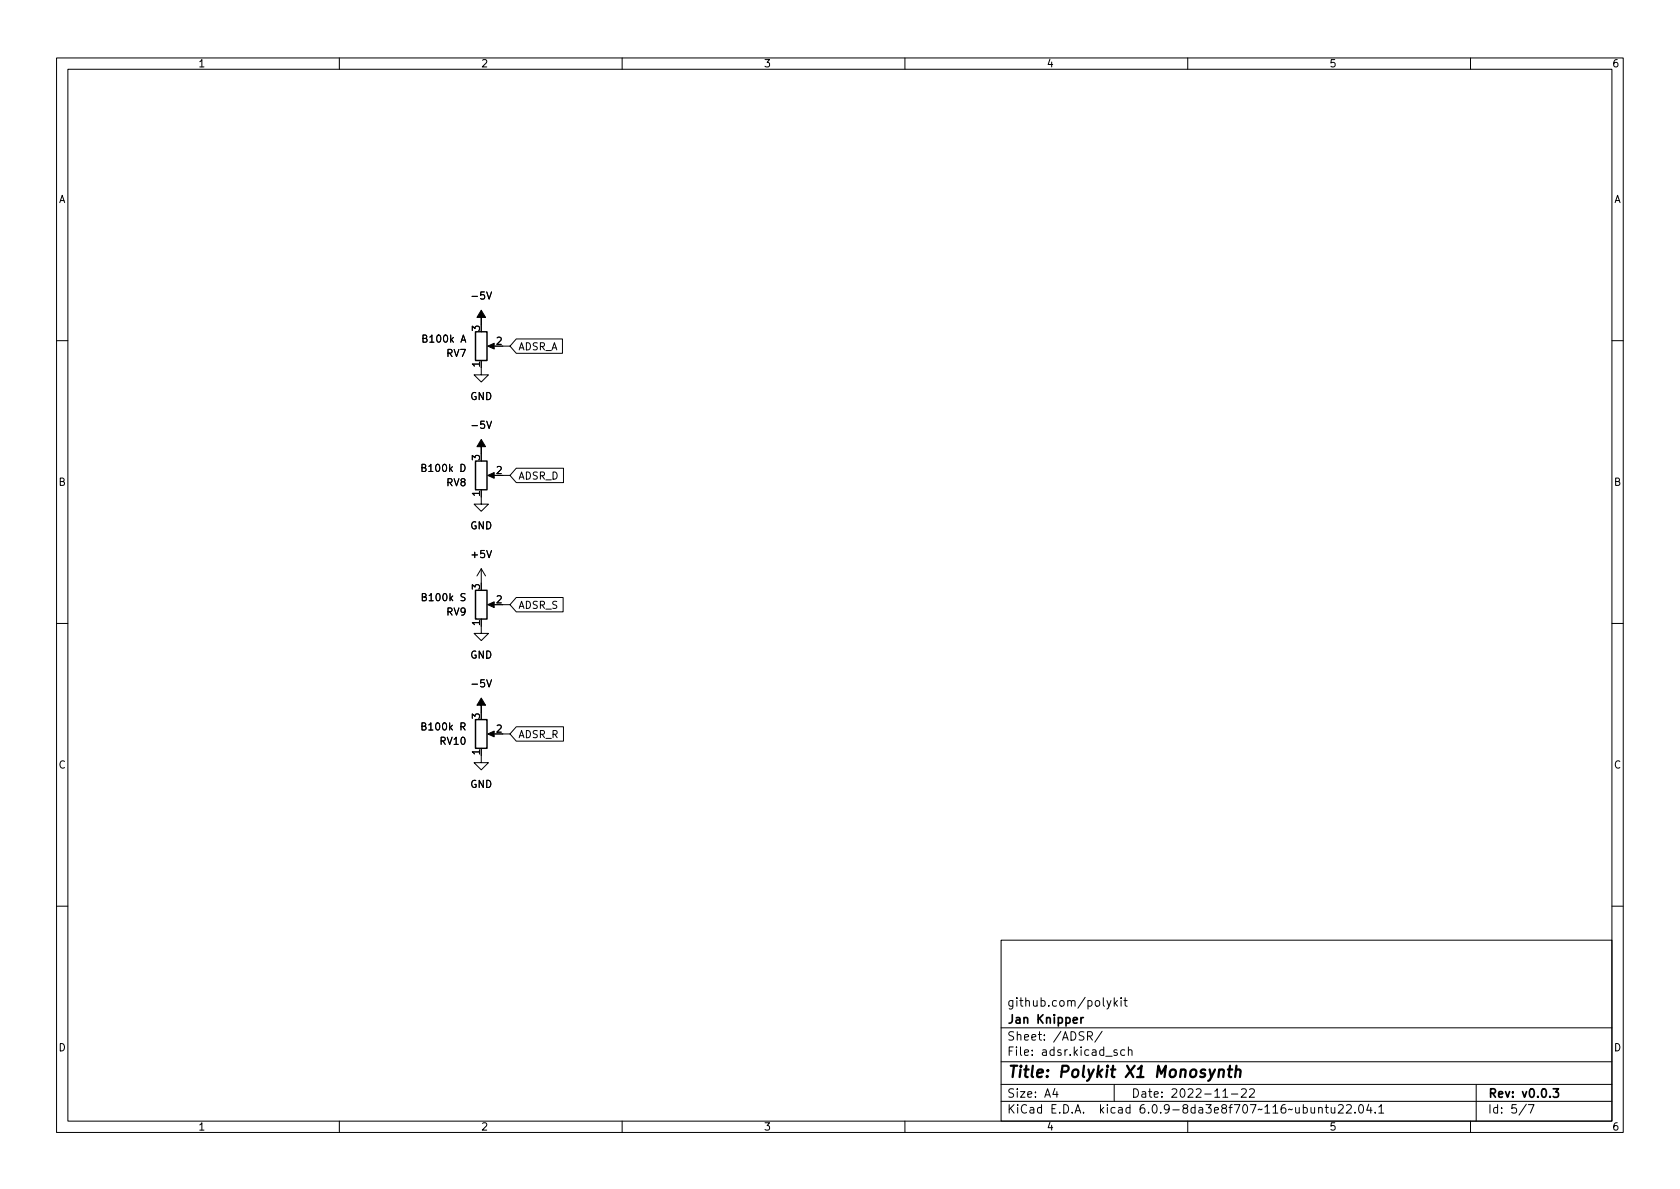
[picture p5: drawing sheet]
<svg xmlns="http://www.w3.org/2000/svg" width="297mm" height="210mm" viewBox="0 0 297 210" stroke-linecap="round" stroke-linejoin="round" font-family="sans-serif">
<g fill="none" stroke="#000" stroke-width=".18">
<path d="M10 10.2h277v190.1h-277zM12 12.2h273v186.1h-273zM60 10.2v2M110 10.2v2M160 10.2v2M210 10.2v2M260 10.2v2M91.3 59.9h8.1v2.6h-8.1l-1.1-1.3zM10 60.2h2M81.5 60.5l.4-1.3 .4 1.3M85.1 65v1.3h1.3l-1.3 1.3-1.3-1.3h1.3M86.6 61.2h1"/>
<path d="M88.9 61.2h1.3M285 60.2h2M81.5 82.1a.64 .64 0 0 1 .7 .6 .64 .64 0 0 1-.7 .7zM85.1 87.9v1.2h1.3l-1.3 1.3-1.3-1.3h1.3M86.6 84.1h1M88.9 84.1h1.3M91.3 82.8h8.3v2.5h-8.3l-1.1-1.2zM10 110.2h2M82.2 105h-.5l-.2 .2 .1 .3 .6 .2v.4l-.2 .1h-.5M85.1 110.7v1.3h1.3l-1.3 1.3-1.3-1.3h1.3M85.1 100.6l-.8 1.2M85.1 100.6v2.5"/>
<path d="M85.1 100.6l.8 1.2M86.6 106.9h1M88.9 106.9h1.3M91.3 105.7h8.3v2.5h-8.3l-1.1-1.3zM285 110.2h2M85.1 133.6v1.3h1.3l-1.3 1.2-1.3-1.2h1.3M86.6 129.8h1M88.9 129.8h1.3M91.3 128.5h8.3v2.6h-8.3l-1.1-1.3zM10 160.2h2M177 166.3h108v32h-108zM195.7 176.9l.4 1"/>
<path d="M196.4 176.9l-.5 1.4-.2 .1M197 176.4v1.5M197.1 177.4l.5 .5M197.6 176.9l-.6 .6M198.2 176.4v.2M198.2 176.9v1M198.7 176.9h.6M198.9 176.4v1.3l.4 .2M285 160.2h2M60 198.3v2M110 198.3v2M160 198.3v2"/>
<path d="M177 194.8h108M177 191.8h108M177 187.8h108M177 181.8h108M186.5 192.5l-.4 1h1M186.9 193v1M192.3 183.2l.7-.1 .1-.2v-.3l-.2-.2h-.6v1.5M192.6 183.2l.5 .7M194.9 182.4l-1.3 1.9M197 191.8v3M197.5 185.7l-.4-.1-.2 .2 .1 .3 .5 .1v.4h-.6M198.9 185.7l-.5-.1-.3 .3v.4l.2 .3h.6"/>
<path d="M199.5 185.8l.2-.2 .4 .1v.9M199.5 185.1v1.5M210 198.3v2M216.2 194h.9M217.7 193.5h1.2M219.5 192.7l.6-.2 .2 .2 .1 .3-1 1h1M220.9 192.7l.6-.2 .2 .2 .1 .3-.9 1h.9M233.1 196l.3-.2 .3 .1 .1 .9M233.1 195.8v1M234.3 195.8h.6M234.5 195.3v1.3l.4 .2M235.4 195.8v1h.4l.2-.1"/>
<path d="M236 195.8v1M236.6 195.5l.6-.2 .2 .2 .1 .3-.9 1h.9M238.1 195.5l.5-.2 .3 .2v.3l-.9 1h.9M239.6 196.7v.1M240.4 195.4l.2-.1a.81 .81 0 0 1 .6 .7 .81 .81 0 0 1-.3 .8h-.2a.81 .81 0 0 1-.6-.6 .81 .81 0 0 1 .3-.8zM242 195.3l-.4 1h1M242.4 195.8v1M243.1 196.7v.1M243.8 195.8l.4-.5v1.5M243.8 196.8h.8M260 198.3v2M261 191.8v6.5"/>
<path d="M269.9 195.3l-1.3 1.9M270.2 195.3h1l-.6 1.5"/>
</g>
<path d="M191.1 179.9v1M191.6 179.9l-.3 .1-.2 .2M274.6 192.5h1l-.5 .6 .4 .1v.7l-.2 .1h-.5l-.2-.1" fill="none" stroke="#000" stroke-width=".3"/>
<path d="M215.6 189.3a.49 .49 0 0 1 .8 .1l-.1 1.1M215.6 189.1l-.2 1.4M217.1 189.1h.8M217.5 188.5l-.2 1.7v.2l.4 .1M218.5 189.3a.49 .49 0 0 1 .9 .1l-.2 1.1M218.6 188.5l-.2 2" fill="none" stroke="#000" stroke-width=".4"/>
<path d="M85.1 54.9l.8 1.2h-.8v1.3v-1.3h-.8zM86.2 61.2l1.2-.5v1zM85.1 77.7l.8 1.3h-.8v1.3v-1.3h-.8zM86.2 84.1l1.2-.5v1zM86.2 106.9l1.2-.5v1zM85.1 123.4l.8 1.3h-.8v1.3v-1.3h-.8zM86.2 129.8l1.2-.5v1z" fill="#000" stroke="#000" stroke-width=".18"/>
<path d="M84.1 58.7h2v5h-2zM84.1 81.5h2v5.1h-2zM84.1 104.4h2v5.1h-2zM84.1 127.2h2v5.1h-2z" fill="none" stroke="#000" stroke-width=".25"/>
<text font-size="2.8" x="178" y="190.6">Title: Polykit X1 Monosynth</text>
<g font-size="2.1">
<text x="178" y="178">github.com/polykit</text>
<text x="178" y="184">Sheet: /ADSR/</text>
<text x="178" y="181">Jan Knipper</text>
<text x="178" y="186.7">File: adsr.kicad_sch</text>
<text x="178" y="196.9">KiCad E.D.A. kicad 6.0.9-8da3e8f707~116~ubuntu22.04.1</text>
<text x="178" y="194.1">Size: A4</text>
<text x="200" y="194.1">Date: 2022-11-22</text>
<text x="263" y="194.1">Rev: v0.0.3</text>
<text x="263" y="196.9">Id: 5/7</text>
</g>
<g font-size="1.8">
<text x="35" y="11.9">1</text>
<text x="85" y="11.9">2</text>
<text x="135" y="11.9">3</text>
<text x="185" y="11.9">4</text>
<text x="235" y="11.9">5</text>
<text x="285" y="11.9">6</text>
<text x="10.3" y="35.9">A</text>
<text x="285.3" y="35.9">A</text>
<text x="83.7" y="53">-5V</text>
<text x="84.8" y="58.5" transform="rotate(-90 84.8 58.5)">3</text>
<text x="75" y="60.6">B100k A</text>
<text x="79" y="63.1">RV7</text>
<text x="84.8" y="64.9" transform="rotate(-90 84.8 64.9)">1</text>
<text x="87.8" y="61">2</text>
<text x="91.6" y="61.9">ADSR_A</text>
<text x="83.1" y="70.7">GND</text>
<text x="83.7" y="75.8">-5V</text>
<text x="74.9" y="83.4">B100k D</text>
<text x="84.8" y="81.4" transform="rotate(-90 84.8 81.4)">3</text>
<text x="87.8" y="83.8">2</text>
<text x="10.3" y="85.9">B</text>
<text x="79" y="86">RV8</text>
<text x="84.8" y="87.7" transform="rotate(-90 84.8 87.7)">1</text>
<text x="91.6" y="84.8">ADSR_D</text>
<text x="285.3" y="85.9">B</text>
<text x="83.1" y="93.6">GND</text>
<text x="83.5" y="98.7">+5V</text>
<text x="75" y="106.3">B100k S</text>
<text x="84.8" y="104.2" transform="rotate(-90 84.8 104.2)">3</text>
<text x="87.8" y="106.7">2</text>
<text x="91.6" y="107.7">ADSR_S</text>
<text x="79" y="108.8">RV9</text>
<text x="84.8" y="110.6" transform="rotate(-90 84.8 110.6)">1</text>
<text x="83.1" y="116.5">GND</text>
<text x="83.7" y="121.5">-5V</text>
<text x="74.9" y="129.2">B100k R</text>
<text x="77.9" y="131.7">RV10</text>
<text x="84.8" y="127.1" transform="rotate(-90 84.8 127.1)">3</text>
<text x="87.8" y="129.5">2</text>
<text x="91.6" y="130.5">ADSR_R</text>
<text x="10.3" y="135.9">C</text>
<text x="84.8" y="133.5" transform="rotate(-90 84.8 133.5)">1</text>
<text x="285.3" y="135.9">C</text>
<text x="83.1" y="139.3">GND</text>
<text x="10.3" y="185.9">D</text>
<text x="285.3" y="185.9">D</text>
<text x="35" y="199.9">1</text>
<text x="85" y="199.9">2</text>
<text x="135" y="199.9">3</text>
<text x="185" y="199.9">4</text>
<text x="235" y="199.9">5</text>
<text x="285" y="199.9">6</text>
</g>
</svg>
